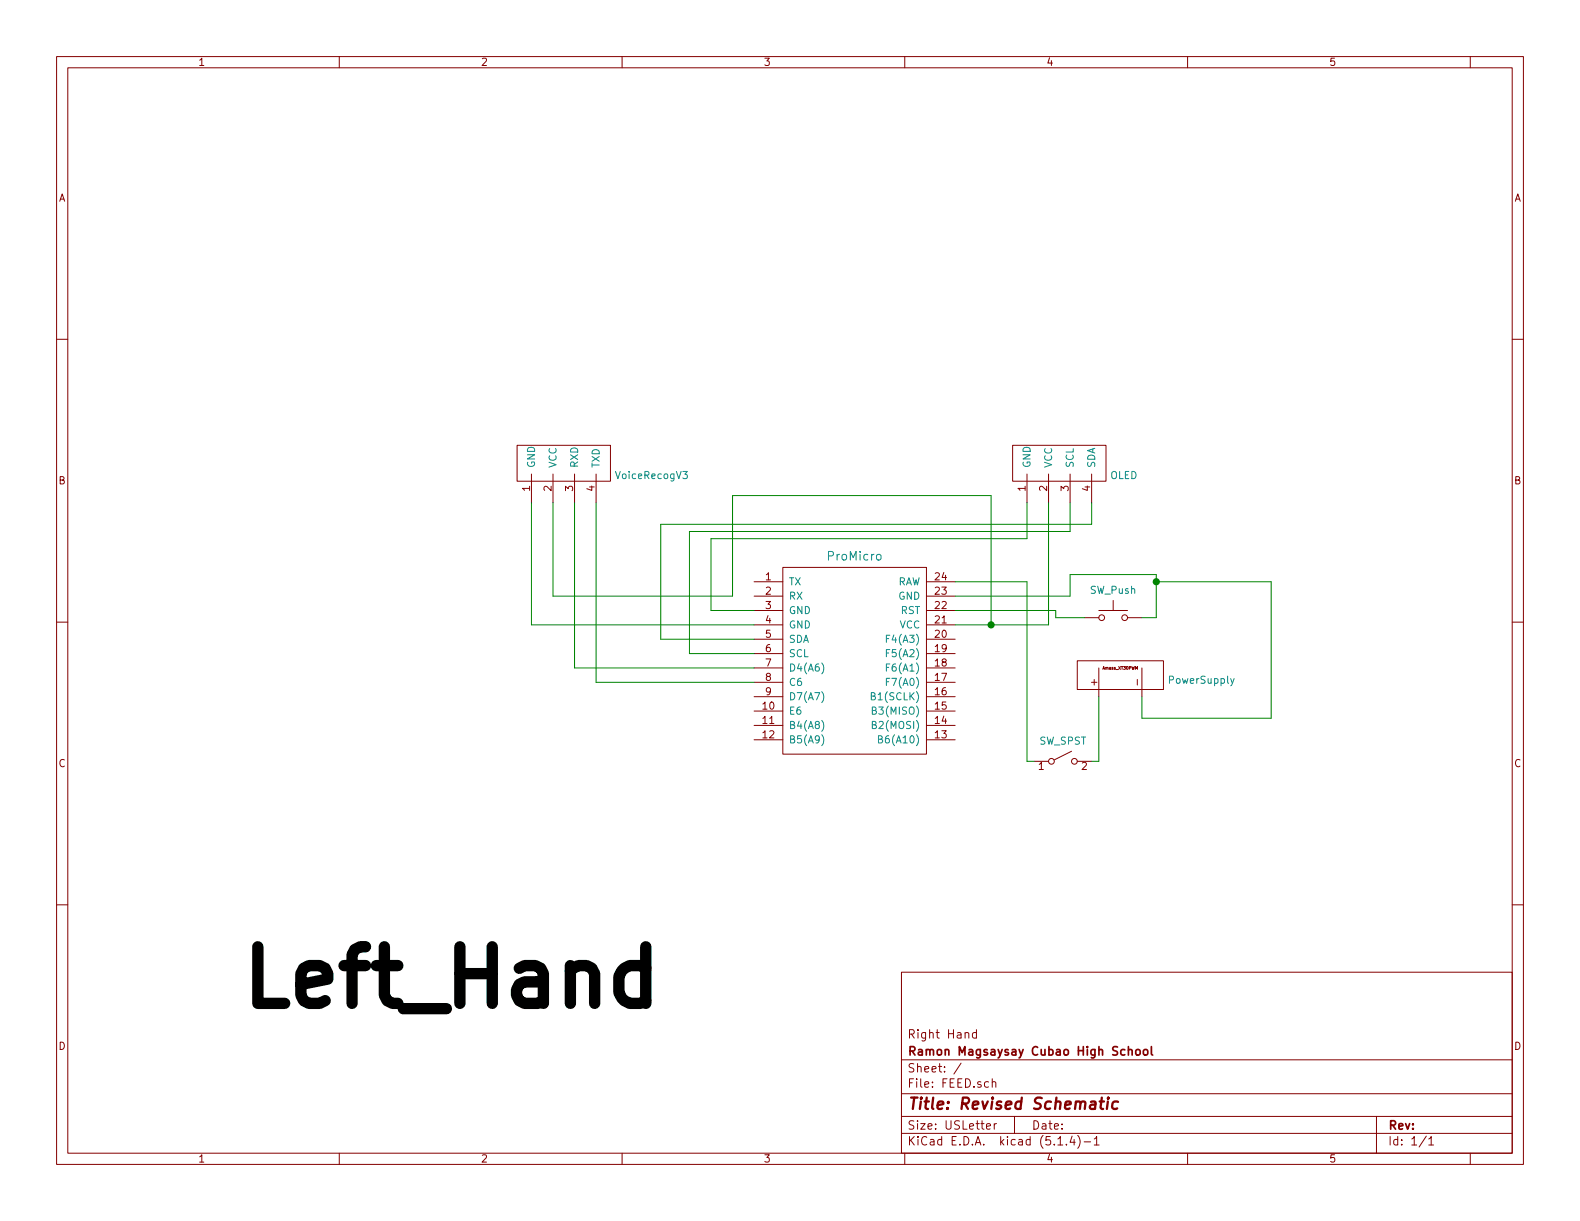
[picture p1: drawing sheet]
<svg xmlns="http://www.w3.org/2000/svg" width="279mm" height="216mm" viewBox="0 0 279 216" stroke-linecap="round" stroke-linejoin="round" font-family="sans-serif">
<g fill="none" stroke="#840000" stroke-width=".18">
<path d="M10 10h259.4v195.9h-259.4zM12 12h255.4v191.9h-255.4zM60 10v2M110 10v2M160 10v2M210 10v2M260 10v2M10 60h2M267.4 60h2M91.4 78.7h16.5v6.4h-16.5zM179.1 78.7h16.5v6.4h-16.5zM94 83.8v5.1"/>
<path d="M97.8 83.8v5.1M101.6 83.8v5.1M105.4 83.8v5.1M181.6 83.8v5.1M185.4 83.8v5.1M189.2 83.8v5.1M193 83.8v5.1M10 110h2M133.3 102.9h5.1M133.3 118.1h5.1M133.3 115.6h5.1M133.3 105.4h5.1"/>
<path d="M133.3 113h5.1M133.3 110.5h5.1M133.3 108h5.1M138.4 100.3h25.4v33.1h-25.4zM163.8 102.9h5.1M163.8 118.1h5.1M163.8 115.6h5.1M163.8 105.4h5.1M163.8 113h5.1M163.8 110.5h5.1M163.8 108h5.1M190.5 116.8h15.2v5.1h-15.2z"/>
<path d="M191.8 109.2h2.5M194.3 108h5.1M194.3 118.1v5.1M196.8 106.2v1.8M199.4 109.2h2.5M201.9 118.1v5.1M267.4 110h2M133.3 125.7h5.1M133.3 128.3h5.1M133.3 130.8h5.1M133.3 123.2h5.1M133.3 120.7h5.1"/>
<path d="M163.8 125.7h5.1M163.8 128.3h5.1M163.8 130.8h5.1M163.8 123.2h5.1M163.8 120.7h5.1M182.9 134.6h2.5M189.5 132.8l-3.1 1.6M190.5 134.6h2.5M10 160h2M267.4 160h2M159.4 171.9h108v32h-108zM159.4 197.4h108"/>
<path d="M159.4 193.4h108M159.4 187.4h108M170 188l-1.3 1.9M172.7 182.7l-.5-.1-.2 .3 .1 .6h.6M172.7 182.1v1.5M174.4 199.2l.8-.2-.1-.2-.4-.1-.3 .2 .1 .7h.6M175.5 191.4v-.1a.37 .37 0 0 1 .6 .2v.8M175.5 190.8v1.5M175.8 198.7v1M176.2 198.7l-.3 .1-.1 .2M179.4 197.4v3M243.4 197.4v6.5"/>
<path d="M60 203.9v2M110 203.9v2M159.4 200.4h108M160 203.9v2M187.1 202.5h.8M188.6 202.3v.2M189.6 200.9l-.4 1.1h.9M189.9 201.5v1M190.6 200.8a1.71 1.71 0 0 1 0 2.2M191.7 201.9h1.2M193.5 201.4l.4-.4v1.5M193.5 202.5h.9"/>
<path d="M210 203.9v2M252.2 200.9l-1.2 1.9M252.7 201.4l.4-.4v1.5M252.7 202.5h.8M260 203.9v2"/>
<circle cx="194.8" cy="109.2" r=".51"/>
<circle cx="198.9" cy="109.2" r=".51"/>
<circle cx="185.9" cy="134.6" r=".51"/>
<circle cx="190" cy="134.6" r=".51"/>
</g>
<path d="M194.5 194.8h.7M194.8 194.1l-.2 1.7 .1 .2 .4 .1M195.9 194.8l-.2 1.3M196 194.1v.2M197.7 194.8a.73 .73 0 0 0-.9 .1l-.2 .8 .1 .2 .3 .2 .6-.1" fill="none" stroke="#840000" stroke-width=".41"/>
<path d="M199.5 185.7l.1-.1a.37 .37 0 0 1 .6 .2v.8M200.9 185.7l.2-.1 .4 .1v.7l-.2 .2-.4-.2zM202.3 185.7l.2-.1 .4 .1 .1 .6-.2 .2-.3 .1-.2-.2zM203.6 185.1v1.3l.2 .2" fill="none" stroke="#840000" stroke-width=".3"/>
<g fill="none" stroke="#008484" stroke-width=".18">
<path d="M120.8 83.4h.7l-.4 .4 .4 .2v.5l-.2 .1-.5-.1M155.1 98.1l.2-.1 .4 .1 .1 .6-.1 .3h-.4l-.2-.1zM145.3 117.2a1.47 1.47 0 0 1 0 2M156.7 118h.4M156.7 115.5h.4M156.7 112.9h.4M157.4 119.9h-.7v1.3M157.4 117.4h-.7v1.3M157.4 114.9h-.7v1.2M157.4 112.3h-.7v1.3M217.6 120l.3 .8M218.2 120l-.4 1.1-.2 .2"/>
<path d="M145.3 127.4a1.47 1.47 0 0 1 0 1.9M145.3 129.9a1.47 1.47 0 0 1 0 2M145.3 122.3a1.47 1.47 0 0 1 0 1.9M154.3 128.2l.5-.1 .1-.4-.6-.1v1.2h.4l.3-.2v-.2l-.3-.2M154.3 125.6h.5l.1-.5-.6-.1v1.3h.4l.3-.2v-.2l-.3-.3M155.3 130.7h.6l.1-.2v-.3l-.7-.1v1.3h.5l.3-.3v-.2l-.3-.2M156.7 120.5h.4"/>
</g>
<g fill="none" stroke="#008400" stroke-width=".18">
<path d="M94 88.9v21.6h39.3M97.8 88.9v16.5h31.7v-17.8h45.8v22.9M101.6 88.9v29.2h31.7M105.4 88.9v31.8h27.9M181.6 88.9v6.4h-55.9v12.7h7.6M185.4 88.9v21.6h-16.5M189.2 88.9v5.1h-67.3v21.6h11.4M193 88.9v3.8h-76.2v20.3h16.5M168.9 108h17.8v1.2h5.1M168.9 105.4h20.3v-3.8h15.3v7.6h-2.6M168.9 102.9h12.7v31.7h1.3M204.5 102.9h20.3v24.1h-22.9v-3.8"/>
<path d="M194.3 123.2v11.4h-1.3"/>
</g>
<path d="M114.2 171.2l-.9-.5h-1.9l-1 .5-.5 .5-.5 .9v2.9l.5 1 .5 .4 1 .5h1.9l.9-.5M114.2 167.4v10" fill="none" stroke="#000" stroke-width="2"/>
<g fill="#008400" stroke="#008400" stroke-width=".25">
<circle cx="204.5" cy="102.9" r=".51"/>
<circle cx="175.3" cy="110.5" r=".51"/>
</g>
<text font-size="13.9" x="41.9" y="177.9">Left_Hand</text>
<text font-size="2.8" fill="#840000" x="160.4" y="196.2">Title: Revised Schematic</text>
<text font-size="2.1" fill="#008484" x="146.5" y="99.1">ProMicro</text>
<g font-size="2.1" fill="#840000">
<text x="160.4" y="183.6">Right Hand</text>
<text x="160.4" y="189.6">Sheet: /</text>
<text x="160.4" y="186.6">Ramon Magsaysay Cubao High School</text>
<text x="160.4" y="192.3">File: FEED.sch</text>
<text x="160.4" y="202.5">KiCad E.D.A. kicad (5.1.4)-1</text>
<text x="160.4" y="199.7">Size: USLetter</text>
<text x="182.4" y="199.7">Date:</text>
<text x="245.4" y="199.7">Rev:</text>
<text x="245.4" y="202.5">Id: 1/1</text>
</g>
<g font-size="1.8" fill="#840000">
<text x="35" y="11.6">1</text>
<text x="85" y="11.6">2</text>
<text x="135" y="11.6">3</text>
<text x="185" y="11.6">4</text>
<text x="235" y="11.6">5</text>
<text x="10.4" y="35.6">A</text>
<text x="267.8" y="35.6">A</text>
<text x="10.4" y="85.6">B</text>
<text x="93.7" y="86.8" transform="rotate(-90 93.7 86.8)">1</text>
<text x="97.5" y="86.8" transform="rotate(-90 97.5 86.8)">2</text>
<text x="101.3" y="86.8" transform="rotate(-90 101.3 86.8)">3</text>
<text x="105.2" y="86.8" transform="rotate(-90 105.2 86.8)">4</text>
<text x="181.4" y="86.8" transform="rotate(-90 181.4 86.8)">1</text>
<text x="185.2" y="86.8" transform="rotate(-90 185.2 86.8)">2</text>
<text x="189" y="86.8" transform="rotate(-90 189 86.8)">3</text>
<text x="192.8" y="86.8" transform="rotate(-90 192.8 86.8)">4</text>
<text x="267.8" y="85.6">B</text>
<text x="135.4" y="102.6">1</text>
<text x="135.4" y="105.2">2</text>
<text x="135.4" y="107.7">3</text>
<text x="165.4" y="107.7">22</text>
<text x="165.4" y="105.2">23</text>
<text x="165.4" y="102.6">24</text>
<text x="135.4" y="110.2">4</text>
<text x="135.4" y="112.8">5</text>
<text x="165.4" y="112.8">20</text>
<text x="165.4" y="110.2">21</text>
<text x="135.4" y="115.3">6</text>
<text x="135.4" y="117.9">7</text>
<text x="165.4" y="117.9">18</text>
<text x="165.4" y="115.3">19</text>
<text x="134.9" y="125.5">10</text>
<text x="135.4" y="120.4">8</text>
<text x="135.4" y="122.9">9</text>
<text x="165.4" y="125.5">15</text>
<text x="165.4" y="122.9">16</text>
<text x="165.4" y="120.4">17</text>
<text x="194.1" y="121.2" transform="rotate(-90 194.1 121.2)">+</text>
<text x="201.7" y="120.9" transform="rotate(-90 201.7 120.9)">-</text>
<text x="134.9" y="128">11</text>
<text x="134.9" y="130.6">12</text>
<text x="165.4" y="130.6">13</text>
<text x="165.4" y="128">14</text>
<text x="10.4" y="135.6">C</text>
<text x="183.7" y="136.1">1</text>
<text x="191.3" y="136.1">2</text>
<text x="267.8" y="135.6">C</text>
<text x="10.4" y="185.6">D</text>
<text x="267.8" y="185.6">D</text>
<text x="35" y="205.5">1</text>
<text x="85" y="205.5">2</text>
<text x="135" y="205.5">3</text>
<text x="185" y="205.5">4</text>
<text x="235" y="205.5">5</text>
</g>
<g font-size="1.8" fill="#008484">
<text x="94.6" y="82.8" transform="rotate(-90 94.6 82.8)">GND</text>
<text x="98.4" y="82.8" transform="rotate(-90 98.4 82.8)">VCC</text>
<text x="102.2" y="82.8" transform="rotate(-90 102.2 82.8)">RXD</text>
<text x="106" y="82.8" transform="rotate(-90 106 82.8)">TXD</text>
<text x="182.2" y="82.8" transform="rotate(-90 182.2 82.8)">GND</text>
<text x="186.1" y="82.8" transform="rotate(-90 186.1 82.8)">VCC</text>
<text x="189.9" y="82.8" transform="rotate(-90 189.9 82.8)">SCL</text>
<text x="193.7" y="82.8" transform="rotate(-90 193.7 82.8)">SDA</text>
<text x="109.1" y="84.7">VoiceRecogV3</text>
<text x="196.3" y="84.7">OLED</text>
<text x="139.4" y="103.5">TX</text>
<text x="139.4" y="106">RX</text>
<text x="158.6" y="103.5">RAW</text>
<text x="158.9" y="106">GND</text>
<text x="192.8" y="105">SW_Push</text>
<text x="139.4" y="108.6">GND</text>
<text x="139.4" y="111.1">GND</text>
<text x="139.4" y="113.7">SDA</text>
<text x="157.3" y="113.7">F4(A3)</text>
<text x="159.1" y="111.1">VCC</text>
<text x="159.3" y="108.6">RST</text>
<text x="139.4" y="116.2">SCL</text>
<text x="139.4" y="118.7">D4(A6)</text>
<text x="157.3" y="118.7">F6(A1)</text>
<text x="157.3" y="116.2">F5(A2)</text>
<text x="139.4" y="121.3">C6</text>
<text x="139.4" y="123.8">D7(A7)</text>
<text x="154.6" y="123.8">B1(SCLK)</text>
<text x="157.3" y="121.3">F7(A0)</text>
<text x="206.9" y="120.9">PowerSupply</text>
<text x="139.4" y="126.4">E6</text>
<text x="139.4" y="128.9">B4(A8)</text>
<text x="139.4" y="131.4">B5(A9)</text>
<text x="154.9" y="128.9">B2(MOSI)</text>
<text x="154.9" y="126.4">B3(MISO)</text>
<text x="156.1" y="131.4">B6(A10)</text>
<text x="183.7" y="131.7">SW_SPST</text>
</g>
<text font-size=".7" fill="#840000" x="195.1" y="118.4">Amass_XT30PWM</text>
</svg>
